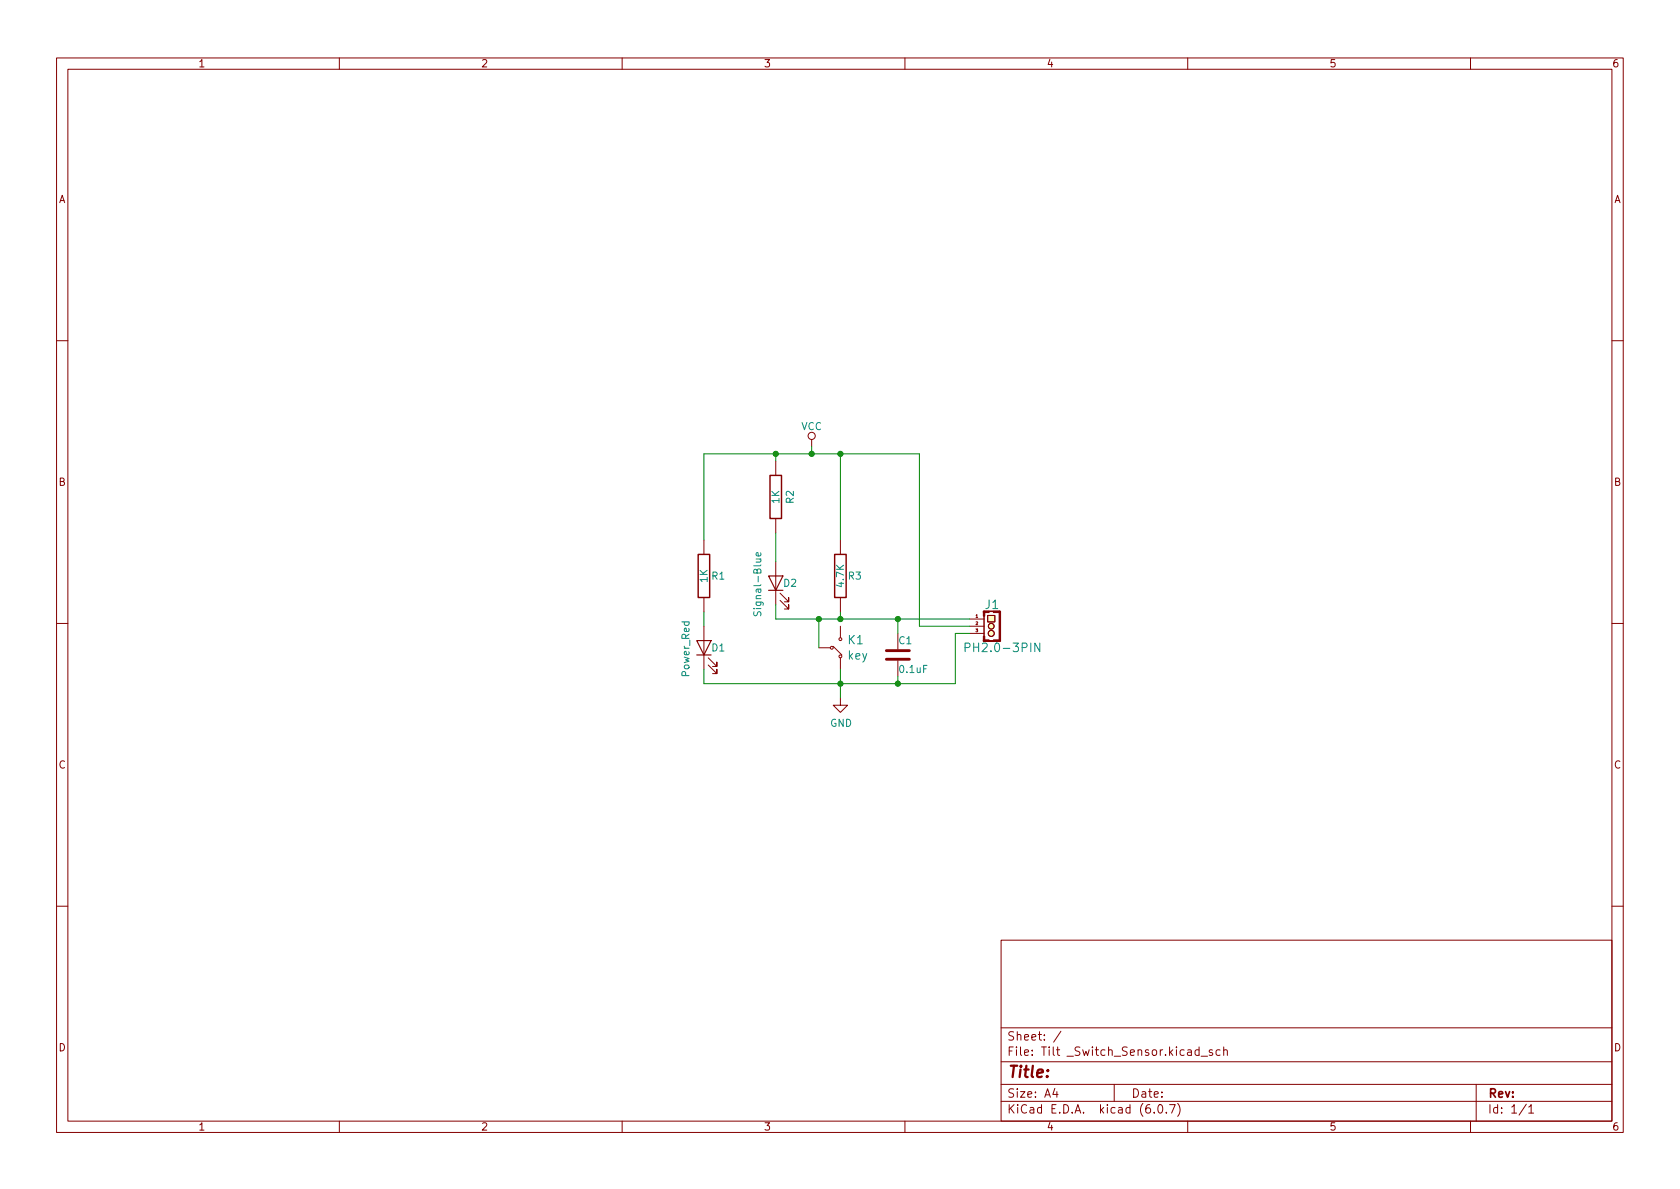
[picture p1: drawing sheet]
<svg xmlns="http://www.w3.org/2000/svg" width="297mm" height="210mm" viewBox="0 0 297 210" stroke-linecap="round" stroke-linejoin="round" font-family="sans-serif">
<g fill="none" stroke="#840000" stroke-width=".18">
<path d="M10 10.2h277v190.1h-277zM12 12.2h273v186.1h-273zM60 10.2v2M110 10.2v2M160 10.2v2M210 10.2v2M260 10.2v2M10 60.2h2M143.5 77.7v1.3M285 60.2h2M124.5 95.5v2.5M137.2 81.5v2.6"/>
<path d="M137.2 91.7v2.5M137.2 99.3v7.6M148.6 95.5v2.5M10 110.2h2M124.5 105.7v2.5M124.5 110.7v7.7M125.2 117.6l1.5 1.5v-.7v.7h-.7M125.2 116.3l1.5 1.6v-.8v.8h-.7M137.9 106.2l1.5 1.5v-.8v.8h-.7M137.9 104.9l1.5 1.5v-.7v.7h-.7M144.8 114.5h2M147.3 114.3l1.5 1.5"/>
<path d="M148.6 105.7v2.5M148.6 110.7v2M148.6 116.4v2M158.7 112v2.8M158.7 116.8v2.8M171.4 109.5h2.6M171.4 110.7h2.6M171.4 112h2.6M174 108.1h2.8v5.3h-2.8zM174 109v3.5M174.6 108.8h1.3v1.2h-1.3zM285 110.2h2"/>
<path d="M148.6 123.4v1.3h1.3l-1.3 1.3-1.3-1.3h1.3M10 160.2h2M177 166.3h108v32h-108zM285 160.2h2M60 198.3v2M110 198.3v2M160 198.3v2M177 194.8h108M177 191.8h108M177 187.8h108M177 181.8h108M186.5 192.5l-.4 1h1"/>
<path d="M186.9 193v1M187.6 182.4l-1.3 1.9M197 191.8v3M204.1 196.7v.1M204.9 195.4l.2-.1a.81 .81 0 0 1 .6 .7 .81 .81 0 0 1-.3 .8h-.2a.81 .81 0 0 1-.6-.6 .81 .81 0 0 1 .3-.8zM206.2 196.7v.1M206.8 195.3h1l-.7 1.5M208.2 195.1a1.72 1.72 0 0 1 0 2.3M210 198.3v2M212 185.7l-.4-.1-.3 .3v.4l.1 .3h.6M212 185.1v1.5M212.4 186.8h1.1"/>
<path d="M214.4 185.7l-.4-.1-.2 .2 .1 .3 .5 .1v.4h-.6M215.7 185.7l-.4-.1-.3 .3v.4l.1 .3h.6M216.4 185.8l.2-.2 .3 .1 .1 .9M216.4 185.1v1.5M260 198.3v2M261 191.8v6.5M269.9 195.3l-1.3 1.9M270.3 195.8l.4-.5v1.5M270.3 196.8h.9"/>
<circle cx="143.5" cy="77.1" r=".63"/>
<circle cx="147.1" cy="114.5" r=".25"/>
<circle cx="148.6" cy="113" r=".25"/>
<circle cx="148.6" cy="116.1" r=".25"/>
<circle cx="175.3" cy="112" r=".53"/>
<circle cx="175.3" cy="110.7" r=".51"/>
</g>
<g fill="#ffffc2" stroke="#ffffc2" stroke-width=".18">
<path d="M174.6 108.8h1.3v1.2h-1.3z"/>
<circle cx="175.3" cy="112" r=".53"/>
<circle cx="175.3" cy="110.7" r=".51"/>
</g>
<g fill="#840000" stroke="#840000" stroke-width=".18">
<path d="M176.7 108.1h.2v5.3h-.2z"/>
<path d="M175.6 108.1h1.2v.2h-1.2z"/>
<path d="M173.9 112.5h.2v.9h-.2z"/>
<path d="M173.9 108.1h.2v.9h-.2z"/>
</g>
<path d="M134.5 97.8v.3l-.1 .2-.7-.1v-.4l.3-.1 .1 .6M133.3 108.2v.4l.1 .2h.3l.3-.5 .3-.1 .2 .2v.5M170.6 114.5l.8-.1 .1-.2-.1-.3-.2-.2h-.6v1.5M183.8 113.7v1.5l-.8-1.5v1.5" fill="none" stroke="#008484" stroke-width=".18"/>
<path d="M123.4 98h2.1v7.7h-2.1zM136.1 84.1h2.1v7.6h-2.1zM147.6 98h2v7.7h-2z" fill="none" stroke="#840000" stroke-width=".25"/>
<path d="M123.2 113.3h2.5l-1.2 2.5zM123.2 115.8h2.5M135.9 101.8h2.5l-1.2 2.6zM135.9 104.4h2.5" fill="none" stroke="#840000" stroke-width=".2"/>
<path d="M156.7 116.6h4.1M156.7 115.1h4.1" fill="none" stroke="#840000" stroke-width=".51"/>
<g fill="none" stroke="#008400" stroke-width=".18">
<path d="M143.5 79v1.3M124.5 95.5v-15.2h38.1v30.4h8.8M137.2 80.3v1.2M137.2 94.2v5.1M148.6 80.3v15.2M124.5 108.2v2.5M137.2 106.9v2.6h34.2M144.8 109.5v5M148.6 108.2v1.3M148.6 118.4v5M158.7 109.5v2.5M158.7 119.6v1.3"/>
<path d="M171.4 112h-2.5v8.9h-44.4v-2.5"/>
</g>
<g fill="#008400" stroke="#008400" stroke-width=".18">
<circle cx="144.8" cy="109.5" r=".46"/>
<circle cx="148.6" cy="80.3" r=".46"/>
<circle cx="143.5" cy="80.3" r=".46"/>
<circle cx="137.2" cy="80.3" r=".46"/>
<circle cx="158.7" cy="109.5" r=".46"/>
<circle cx="158.7" cy="120.9" r=".46"/>
<circle cx="148.6" cy="120.9" r=".46"/>
<circle cx="148.6" cy="109.5" r=".46"/>
</g>
<text font-size="2.8" fill="#840000" x="178" y="190.6">Title:</text>
<g font-size="2.1" fill="#008484">
<text x="174.2" y="107.7">J1</text>
<text x="150" y="113.9">K1</text>
<text x="149.9" y="116.6">key</text>
<text x="171.6" y="115.3">PH2.0-3PIN</text>
</g>
<g font-size="2.1" fill="#840000">
<text x="178" y="184">Sheet: /</text>
<text x="178" y="186.7">File: Tilt _Switch_Sensor.kicad_sch</text>
<text x="178" y="196.9">KiCad E.D.A. kicad (6.0.7)</text>
<text x="178" y="194.1">Size: A4</text>
<text x="200" y="194.1">Date:</text>
<text x="263" y="194.1">Rev:</text>
<text x="263" y="196.9">Id: 1/1</text>
</g>
<g font-size="1.8" fill="#840000">
<text x="35" y="11.9">1</text>
<text x="85" y="11.9">2</text>
<text x="135" y="11.9">3</text>
<text x="185" y="11.9">4</text>
<text x="235" y="11.9">5</text>
<text x="285" y="11.9">6</text>
<text x="10.3" y="35.9">A</text>
<text x="285.3" y="35.9">A</text>
<text x="10.3" y="85.9">B</text>
<text x="285.3" y="85.9">B</text>
<text x="10.3" y="135.9">C</text>
<text x="285.3" y="135.9">C</text>
<text x="10.3" y="185.9">D</text>
<text x="285.3" y="185.9">D</text>
<text x="35" y="199.9">1</text>
<text x="85" y="199.9">2</text>
<text x="135" y="199.9">3</text>
<text x="185" y="199.9">4</text>
<text x="235" y="199.9">5</text>
<text x="285" y="199.9">6</text>
</g>
<g font-size="1.8" fill="#008484">
<text x="141.6" y="76">VCC</text>
<text x="137.8" y="89" transform="rotate(-90 137.8 89)">1K</text>
<text x="140.3" y="89" transform="rotate(-90 140.3 89)">R2</text>
<text x="125.1" y="103" transform="rotate(-90 125.1 103)">1K</text>
<text x="125.9" y="102.5">R1</text>
<text x="138.6" y="103.8">D2</text>
<text x="149.2" y="103.7" transform="rotate(-90 149.2 103.7)">4.7K</text>
<text x="150" y="102.5">R3</text>
<text x="134.6" y="108.2" transform="rotate(-90 134.6 108.2)">Signal-Blue</text>
<text x="158.9" y="113.9">C1</text>
<text x="121.9" y="119.5" transform="rotate(-90 121.9 119.5)">Power_Red</text>
<text x="125.9" y="115.2">D1</text>
<text x="159.2" y="119">0.1uF</text>
<text x="146.8" y="128.5">GND</text>
</g>
<g font-size=".7" fill="#840000">
<text x="172.5" y="109.2">1</text>
<text x="172.5" y="110.5">2</text>
<text x="172.5" y="111.8">3</text>
</g>
</svg>
